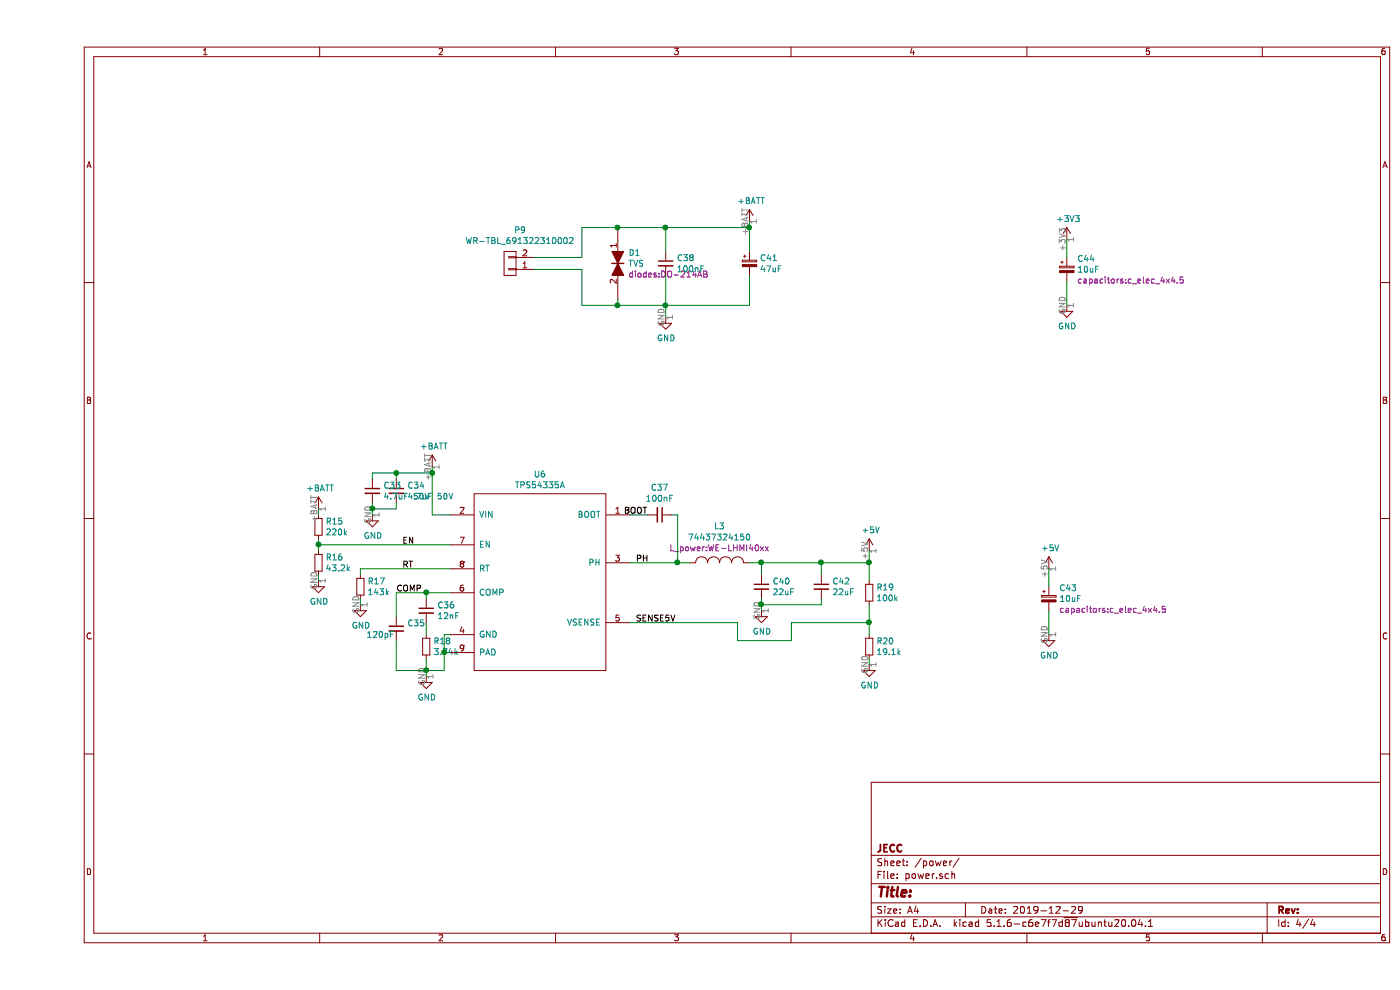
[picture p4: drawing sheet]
EESchema Schematic File Version 4
EELAYER 30 0
EELAYER END
$Descr A4 11693 8268
encoding utf-8
Sheet 4 4
Title ""
Date "2019-12-29"
Rev ""
Comp "JECC"
Comment1 ""
Comment2 ""
Comment3 ""
Comment4 ""
$EndDescr
$Comp
L devices:C_0603 C12
U 1 1
P 5250 2200
AR Path="/5F5F9720/5ED3911A" Ref="C12"  Part="1" 
AR Path="/5F5F9C85/5ED3911A" Ref="C?"  Part="1" 
AR Path="/600B38DA/5ED3911A" Ref="C38"  Part="1" 
F 0 "C38" H 5342 2246 50  0000 L CNN
F 1 "100nF" H 5342 2155 50  0000 L CNN
F 2 "capacitors:C_1206" H 5250 2050 50  0001 C CNN
F 3 "" H 5250 2200 50  0000 C CNN
	1    5250 2200
	1    0    0    -1  
$EndComp
Wire Wire Line
	4550 1900 4550 2150
Wire Wire Line
	4550 2250 4550 2550
Wire Wire Line
	5250 2100 5250 1900
Connection ~ 5250 1900
$Comp
L power-supply:+BATT #PWR0128
U 1 1
P 5950 1850
AR Path="/5F5F9720/5ED5D5AA" Ref="#PWR0128"  Part="1" 
AR Path="/5F5F9C85/5ED5D5AA" Ref="#PWR?"  Part="1" 
AR Path="/600B38DA/5ED5D5AA" Ref="#PWR0166"  Part="1" 
F 0 "#PWR0166" H 5950 1700 50  0001 C CNN
F 1 "+BATT" H 5965 2023 50  0000 C CNN
F 2 "" H 5950 1850 50  0000 C CNN
F 3 "" H 5950 1850 50  0000 C CNN
	1    5950 1850
	1    0    0    -1  
$EndComp
Wire Wire Line
	5250 2650 5250 2550
$Comp
L voltage-regulators:TPS54335A U4
U 1 1
P 4200 4800
AR Path="/5F5F9720/5EDCA4F6" Ref="U4"  Part="1" 
AR Path="/5F5F9C85/5EDCA4F6" Ref="U?"  Part="1" 
AR Path="/600B38DA/5EDCA4F6" Ref="U6"  Part="1" 
F 0 "U6" H 4200 5640 50  0000 C CNN
F 1 "TPS54335A" H 4200 5549 50  0000 C CNN
F 2 "SOIC:SOIC-8-1EP_3.9x4.9mm_Pitch1.27mm" H 4100 4700 50  0001 C CNN
F 3 "" H 4200 4800 50  0001 C CNN
	1    4200 4800
	1    0    0    -1  
$EndComp
Wire Wire Line
	3450 4300 3300 4300
$Comp
L devices:C_1206 C9
U 1 1
P 3000 4100
AR Path="/5F5F9720/5EDCC31F" Ref="C9"  Part="1" 
AR Path="/5F5F9C85/5EDCC31F" Ref="C?"  Part="1" 
AR Path="/600B38DA/5EDCC31F" Ref="C34"  Part="1" 
F 0 "C34" H 3092 4146 50  0000 L CNN
F 1 "4.7uF 50V" H 3092 4055 50  0000 L CNN
F 2 "capacitors:C_1206" H 3000 3950 50  0001 C CNN
F 3 "" H 3000 4100 50  0000 C CNN
	1    3000 4100
	1    0    0    -1  
$EndComp
Wire Wire Line
	2800 3950 3000 3950
$Comp
L devices:C_1206 C8
U 1 1
P 2800 4100
AR Path="/5F5F9720/5EDCD909" Ref="C8"  Part="1" 
AR Path="/5F5F9C85/5EDCD909" Ref="C?"  Part="1" 
AR Path="/600B38DA/5EDCD909" Ref="C33"  Part="1" 
F 0 "C33" H 2892 4146 50  0000 L CNN
F 1 "4.7uF 50V" H 2892 4055 50  0000 L CNN
F 2 "capacitors:C_1206" H 2800 3950 50  0001 C CNN
F 3 "" H 2800 4100 50  0000 C CNN
	1    2800 4100
	1    0    0    -1  
$EndComp
Wire Wire Line
	2800 4000 2800 3950
Wire Wire Line
	3000 4000 3000 3950
Connection ~ 3000 3950
Wire Wire Line
	3000 3950 3300 3950
Wire Wire Line
	2800 4200 2800 4250
Wire Wire Line
	2800 4250 3000 4250
Wire Wire Line
	3000 4250 3000 4200
Wire Wire Line
	2800 4250 2800 4300
Connection ~ 2800 4250
$Comp
L power-supply:GND #PWR0129
U 1 1
P 2800 4300
AR Path="/5F5F9720/5EDD00B0" Ref="#PWR0129"  Part="1" 
AR Path="/5F5F9C85/5EDD00B0" Ref="#PWR?"  Part="1" 
AR Path="/600B38DA/5EDD00B0" Ref="#PWR0167"  Part="1" 
F 0 "#PWR0167" H 2800 4050 50  0001 C CNN
F 1 "GND" H 2805 4127 50  0000 C CNN
F 2 "" H 2800 4300 50  0000 C CNN
F 3 "" H 2800 4300 50  0000 C CNN
	1    2800 4300
	1    0    0    -1  
$EndComp
Connection ~ 3300 3950
Wire Wire Line
	3300 3950 3300 3900
Wire Wire Line
	3300 3950 3300 4300
$Comp
L power-supply:+BATT #PWR0130
U 1 1
P 3300 3900
AR Path="/5F5F9720/5EDD1FFB" Ref="#PWR0130"  Part="1" 
AR Path="/5F5F9C85/5EDD1FFB" Ref="#PWR?"  Part="1" 
AR Path="/600B38DA/5EDD1FFB" Ref="#PWR0168"  Part="1" 
F 0 "#PWR0168" H 3300 3750 50  0001 C CNN
F 1 "+BATT" H 3315 4073 50  0000 C CNN
F 2 "" H 3300 3900 50  0000 C CNN
F 3 "" H 3300 3900 50  0000 C CNN
	1    3300 3900
	1    0    0    -1  
$EndComp
Wire Wire Line
	3450 4550 2350 4550
Wire Wire Line
	2350 4550 2350 4500
Wire Wire Line
	2350 4550 2350 4600
Connection ~ 2350 4550
$Comp
L devices:R_0603 R16
U 1 1
P 2350 4400
AR Path="/5F5F9720/5EDD3F74" Ref="R16"  Part="1" 
AR Path="/5F5F9C85/5EDD3F74" Ref="R?"  Part="1" 
AR Path="/600B38DA/5EDD3F74" Ref="R15"  Part="1" 
F 0 "R15" H 2409 4446 50  0000 L CNN
F 1 "220k" H 2409 4355 50  0000 L CNN
F 2 "resistors:R_0603" H 2350 4250 50  0001 C CNN
F 3 "" H 2350 4400 50  0000 C CNN
	1    2350 4400
	1    0    0    -1  
$EndComp
$Comp
L devices:R_0603 R17
U 1 1
P 2350 4700
AR Path="/5F5F9720/5EDD4333" Ref="R17"  Part="1" 
AR Path="/5F5F9C85/5EDD4333" Ref="R?"  Part="1" 
AR Path="/600B38DA/5EDD4333" Ref="R16"  Part="1" 
F 0 "R16" H 2409 4746 50  0000 L CNN
F 1 "43.2k" H 2409 4655 50  0000 L CNN
F 2 "resistors:R_0603" H 2350 4550 50  0001 C CNN
F 3 "" H 2350 4700 50  0000 C CNN
	1    2350 4700
	1    0    0    -1  
$EndComp
$Comp
L power-supply:+BATT #PWR0131
U 1 1
P 2350 4250
AR Path="/5F5F9720/5EDD7C1A" Ref="#PWR0131"  Part="1" 
AR Path="/5F5F9C85/5EDD7C1A" Ref="#PWR?"  Part="1" 
AR Path="/600B38DA/5EDD7C1A" Ref="#PWR0169"  Part="1" 
F 0 "#PWR0169" H 2350 4100 50  0001 C CNN
F 1 "+BATT" H 2365 4423 50  0000 C CNN
F 2 "" H 2350 4250 50  0000 C CNN
F 3 "" H 2350 4250 50  0000 C CNN
	1    2350 4250
	1    0    0    -1  
$EndComp
$Comp
L power-supply:GND #PWR0132
U 1 1
P 2350 4850
AR Path="/5F5F9720/5EDD7ECB" Ref="#PWR0132"  Part="1" 
AR Path="/5F5F9C85/5EDD7ECB" Ref="#PWR?"  Part="1" 
AR Path="/600B38DA/5EDD7ECB" Ref="#PWR0170"  Part="1" 
F 0 "#PWR0170" H 2350 4600 50  0001 C CNN
F 1 "GND" H 2355 4677 50  0000 C CNN
F 2 "" H 2350 4850 50  0000 C CNN
F 3 "" H 2350 4850 50  0000 C CNN
	1    2350 4850
	1    0    0    -1  
$EndComp
Wire Wire Line
	2350 4250 2350 4300
Wire Wire Line
	2350 4800 2350 4850
Wire Wire Line
	3450 4750 2700 4750
Wire Wire Line
	2700 4750 2700 4800
Text Label 3050 4550 0    50   ~ 0
EN
$Comp
L devices:R_0603 R18
U 1 1
P 2700 4900
AR Path="/5F5F9720/5EDDAA24" Ref="R18"  Part="1" 
AR Path="/5F5F9C85/5EDDAA24" Ref="R?"  Part="1" 
AR Path="/600B38DA/5EDDAA24" Ref="R17"  Part="1" 
F 0 "R17" H 2759 4946 50  0000 L CNN
F 1 "143k" H 2759 4855 50  0000 L CNN
F 2 "resistors:R_0603" H 2700 4750 50  0001 C CNN
F 3 "" H 2700 4900 50  0000 C CNN
	1    2700 4900
	1    0    0    -1  
$EndComp
$Comp
L power-supply:GND #PWR0133
U 1 1
P 2700 5050
AR Path="/5F5F9720/5EDDAE67" Ref="#PWR0133"  Part="1" 
AR Path="/5F5F9C85/5EDDAE67" Ref="#PWR?"  Part="1" 
AR Path="/600B38DA/5EDDAE67" Ref="#PWR0171"  Part="1" 
F 0 "#PWR0171" H 2700 4800 50  0001 C CNN
F 1 "GND" H 2705 4877 50  0000 C CNN
F 2 "" H 2700 5050 50  0000 C CNN
F 3 "" H 2700 5050 50  0000 C CNN
	1    2700 5050
	1    0    0    -1  
$EndComp
Wire Wire Line
	2700 5050 2700 5000
$Comp
L devices:C_0603 C11
U 1 1
P 3250 5100
AR Path="/5F5F9720/5EDDC5EE" Ref="C11"  Part="1" 
AR Path="/5F5F9C85/5EDDC5EE" Ref="C?"  Part="1" 
AR Path="/600B38DA/5EDDC5EE" Ref="C36"  Part="1" 
F 0 "C36" H 3342 5146 50  0000 L CNN
F 1 "12nF" H 3342 5055 50  0000 L CNN
F 2 "capacitors:C_0603" H 3250 4950 50  0001 C CNN
F 3 "" H 3250 5100 50  0000 C CNN
	1    3250 5100
	1    0    0    -1  
$EndComp
$Comp
L devices:C_0603 C10
U 1 1
P 3000 5250
AR Path="/5F5F9720/5EDDCBDA" Ref="C10"  Part="1" 
AR Path="/5F5F9C85/5EDDCBDA" Ref="C?"  Part="1" 
AR Path="/600B38DA/5EDDCBDA" Ref="C35"  Part="1" 
F 0 "C35" H 3092 5296 50  0000 L CNN
F 1 "120pF" H 2750 5200 50  0000 L CNN
F 2 "capacitors:C_0603" H 3000 5100 50  0001 C CNN
F 3 "" H 3000 5250 50  0000 C CNN
	1    3000 5250
	1    0    0    -1  
$EndComp
$Comp
L devices:R_0603 R19
U 1 1
P 3250 5400
AR Path="/5F5F9720/5EDDD09D" Ref="R19"  Part="1" 
AR Path="/5F5F9C85/5EDDD09D" Ref="R?"  Part="1" 
AR Path="/600B38DA/5EDDD09D" Ref="R18"  Part="1" 
F 0 "R18" H 3309 5446 50  0000 L CNN
F 1 "3.74k" H 3309 5355 50  0000 L CNN
F 2 "resistors:R_0603" H 3250 5250 50  0001 C CNN
F 3 "" H 3250 5400 50  0000 C CNN
	1    3250 5400
	1    0    0    -1  
$EndComp
$Comp
L power-supply:GND #PWR0134
U 1 1
P 3250 5650
AR Path="/5F5F9720/5EDDD61E" Ref="#PWR0134"  Part="1" 
AR Path="/5F5F9C85/5EDDD61E" Ref="#PWR?"  Part="1" 
AR Path="/600B38DA/5EDDD61E" Ref="#PWR0172"  Part="1" 
F 0 "#PWR0172" H 3250 5400 50  0001 C CNN
F 1 "GND" H 3255 5477 50  0000 C CNN
F 2 "" H 3250 5650 50  0000 C CNN
F 3 "" H 3250 5650 50  0000 C CNN
	1    3250 5650
	1    0    0    -1  
$EndComp
Wire Wire Line
	3450 4950 3250 4950
Wire Wire Line
	3000 4950 3000 5150
Wire Wire Line
	3250 5000 3250 4950
Connection ~ 3250 4950
Wire Wire Line
	3250 4950 3000 4950
Wire Wire Line
	3250 5200 3250 5300
Wire Wire Line
	3000 5350 3000 5600
Wire Wire Line
	3000 5600 3250 5600
Wire Wire Line
	3400 5600 3400 5450
Wire Wire Line
	3400 5300 3450 5300
Wire Wire Line
	3450 5450 3400 5450
Connection ~ 3400 5450
Wire Wire Line
	3400 5450 3400 5300
Wire Wire Line
	3250 5500 3250 5600
Connection ~ 3250 5600
Wire Wire Line
	3250 5600 3400 5600
Wire Wire Line
	3250 5600 3250 5650
Text Label 3050 4750 0    50   ~ 0
RT
Text Label 3000 4950 0    50   ~ 0
COMP
$Comp
L devices:C_0603 C16
U 1 1
P 5200 4300
AR Path="/5F5F9720/5EDE7565" Ref="C16"  Part="1" 
AR Path="/5F5F9C85/5EDE7565" Ref="C?"  Part="1" 
AR Path="/600B38DA/5EDE7565" Ref="C37"  Part="1" 
F 0 "C37" V 4971 4300 50  0000 C CNN
F 1 "100nF" V 5062 4300 50  0000 C CNN
F 2 "capacitors:C_0603" H 5200 4150 50  0001 C CNN
F 3 "" H 5200 4300 50  0000 C CNN
	1    5200 4300
	0    1    1    0   
$EndComp
$Comp
L devices:C_1206 C19
U 1 1
P 6050 4900
AR Path="/5F5F9720/5EDE7C21" Ref="C19"  Part="1" 
AR Path="/5F5F9C85/5EDE7C21" Ref="C?"  Part="1" 
AR Path="/600B38DA/5EDE7C21" Ref="C40"  Part="1" 
F 0 "C40" H 6142 4946 50  0000 L CNN
F 1 "22uF" H 6142 4855 50  0000 L CNN
F 2 "capacitors:C_1206" H 6050 4750 50  0001 C CNN
F 3 "" H 6050 4900 50  0000 C CNN
	1    6050 4900
	1    0    0    -1  
$EndComp
$Comp
L devices:C_1206 C20
U 1 1
P 6550 4900
AR Path="/5F5F9720/5EDE81BD" Ref="C20"  Part="1" 
AR Path="/5F5F9C85/5EDE81BD" Ref="C?"  Part="1" 
AR Path="/600B38DA/5EDE81BD" Ref="C42"  Part="1" 
F 0 "C42" H 6642 4946 50  0000 L CNN
F 1 "22uF" H 6642 4855 50  0000 L CNN
F 2 "capacitors:C_1206" H 6550 4750 50  0001 C CNN
F 3 "" H 6550 4900 50  0000 C CNN
	1    6550 4900
	1    0    0    -1  
$EndComp
$Comp
L L_power:74437346100 L1
U 1 1
P 5700 4700
AR Path="/5F5F9720/5EDEACA6" Ref="L1"  Part="1" 
AR Path="/5F5F9C85/5EDEACA6" Ref="L?"  Part="1" 
AR Path="/600B38DA/5EDEACA6" Ref="L3"  Part="1" 
F 0 "L3" H 5700 5005 50  0000 C CNN
F 1 "74437324150" H 5700 4914 50  0000 C CNN
F 2 "L_power:WE-LHMI40xx" H 5700 4823 50  0000 C CNN
F 3 "" H 5700 4700 50  0000 C CNN
	1    5700 4700
	1    0    0    -1  
$EndComp
Wire Wire Line
	4950 4300 5100 4300
Wire Wire Line
	5300 4300 5350 4300
Wire Wire Line
	5350 4300 5350 4700
Wire Wire Line
	5350 4700 5450 4700
Wire Wire Line
	4950 4700 5350 4700
Connection ~ 5350 4700
Wire Wire Line
	5950 4700 6050 4700
Wire Wire Line
	6050 4800 6050 4700
Connection ~ 6050 4700
Wire Wire Line
	6050 4700 6550 4700
Wire Wire Line
	6550 4800 6550 4700
Connection ~ 6550 4700
Wire Wire Line
	6550 4700 6950 4700
Wire Wire Line
	6050 5000 6050 5050
Wire Wire Line
	6050 5050 6550 5050
Wire Wire Line
	6550 5050 6550 5000
Wire Wire Line
	6050 5050 6050 5100
Connection ~ 6050 5050
$Comp
L power-supply:GND #PWR0135
U 1 1
P 6050 5100
AR Path="/5F5F9720/5EDFB36D" Ref="#PWR0135"  Part="1" 
AR Path="/5F5F9C85/5EDFB36D" Ref="#PWR?"  Part="1" 
AR Path="/600B38DA/5EDFB36D" Ref="#PWR0173"  Part="1" 
F 0 "#PWR0173" H 6050 4850 50  0001 C CNN
F 1 "GND" H 6055 4927 50  0000 C CNN
F 2 "" H 6050 5100 50  0000 C CNN
F 3 "" H 6050 5100 50  0000 C CNN
	1    6050 5100
	1    0    0    -1  
$EndComp
Wire Wire Line
	6950 4600 6950 4700
Connection ~ 6950 4700
Wire Wire Line
	6950 4700 6950 4850
$Comp
L power-supply:+5V #PWR0136
U 1 1
P 6950 4600
AR Path="/5F5F9720/5EDFD5F4" Ref="#PWR0136"  Part="1" 
AR Path="/5F5F9C85/5EDFD5F4" Ref="#PWR?"  Part="1" 
AR Path="/600B38DA/5EDFD5F4" Ref="#PWR0174"  Part="1" 
F 0 "#PWR0174" H 6950 4450 50  0001 C CNN
F 1 "+5V" H 6965 4773 50  0000 C CNN
F 2 "" H 6950 4600 50  0000 C CNN
F 3 "" H 6950 4600 50  0000 C CNN
	1    6950 4600
	1    0    0    -1  
$EndComp
$Comp
L devices:R_0603 R21
U 1 1
P 6950 4950
AR Path="/5F5F9720/5EDFD987" Ref="R21"  Part="1" 
AR Path="/5F5F9C85/5EDFD987" Ref="R?"  Part="1" 
AR Path="/600B38DA/5EDFD987" Ref="R19"  Part="1" 
F 0 "R19" H 7009 4996 50  0000 L CNN
F 1 "100k" H 7009 4905 50  0000 L CNN
F 2 "resistors:R_0603" H 6950 4800 50  0001 C CNN
F 3 "" H 6950 4950 50  0000 C CNN
	1    6950 4950
	1    0    0    -1  
$EndComp
$Comp
L devices:R_0603 R22
U 1 1
P 6950 5400
AR Path="/5F5F9720/5EDFDF17" Ref="R22"  Part="1" 
AR Path="/5F5F9C85/5EDFDF17" Ref="R?"  Part="1" 
AR Path="/600B38DA/5EDFDF17" Ref="R20"  Part="1" 
F 0 "R20" H 7009 5446 50  0000 L CNN
F 1 "19.1k" H 7009 5355 50  0000 L CNN
F 2 "resistors:R_0603" H 6950 5250 50  0001 C CNN
F 3 "" H 6950 5400 50  0000 C CNN
	1    6950 5400
	1    0    0    -1  
$EndComp
Wire Wire Line
	6950 5050 6950 5200
Wire Wire Line
	4950 5200 5850 5200
Wire Wire Line
	5850 5200 5850 5350
Wire Wire Line
	5850 5350 6300 5350
Wire Wire Line
	6300 5350 6300 5200
Wire Wire Line
	6300 5200 6950 5200
Connection ~ 6950 5200
Wire Wire Line
	6950 5200 6950 5300
Wire Wire Line
	6950 5500 6950 5550
$Comp
L power-supply:GND #PWR0137
U 1 1
P 6950 5550
AR Path="/5F5F9720/5EE04652" Ref="#PWR0137"  Part="1" 
AR Path="/5F5F9C85/5EE04652" Ref="#PWR?"  Part="1" 
AR Path="/600B38DA/5EE04652" Ref="#PWR0175"  Part="1" 
F 0 "#PWR0175" H 6950 5300 50  0001 C CNN
F 1 "GND" H 6955 5377 50  0000 C CNN
F 2 "" H 6950 5550 50  0000 C CNN
F 3 "" H 6950 5550 50  0000 C CNN
	1    6950 5550
	1    0    0    -1  
$EndComp
Text Label 4900 4300 0    50   ~ 0
BOOT
Text Label 5000 4700 0    50   ~ 0
PH
Text Label 5000 5200 0    50   ~ 0
SENSE5V
Wire Wire Line
	5250 2300 5250 2550
Connection ~ 5250 2550
$Comp
L power-supply:GND #PWR0141
U 1 1
P 5250 2650
AR Path="/5F5F9720/5EE99C6D" Ref="#PWR0141"  Part="1" 
AR Path="/5F5F9C85/5EE99C6D" Ref="#PWR?"  Part="1" 
AR Path="/600B38DA/5EE99C6D" Ref="#PWR0176"  Part="1" 
F 0 "#PWR0176" H 5250 2400 50  0001 C CNN
F 1 "GND" H 5255 2477 50  0000 C CNN
F 2 "" H 5250 2650 50  0000 C CNN
F 3 "" H 5250 2650 50  0000 C CNN
	1    5250 2650
	1    0    0    -1  
$EndComp
$Comp
L devices:CP_Small C41
U 1 1
P 5950 2200
F 0 "C41" H 6038 2246 50  0000 L CNN
F 1 "47uF" H 6038 2155 50  0000 L CNN
F 2 "capacitors:TantalC_SizeD_EIA-7343_Wave" H 5950 2200 50  0001 C CNN
F 3 "" H 5950 2200 50  0000 C CNN
	1    5950 2200
	1    0    0    -1  
$EndComp
Wire Wire Line
	5950 1900 5950 2100
Wire Wire Line
	5950 2550 5950 2300
Wire Wire Line
	4150 2250 4550 2250
Wire Wire Line
	4550 2150 4150 2150
$Comp
L mechanical-connectors:WR-TBL_691313710002 P5
U 1 1
P 3950 2200
AR Path="/5F5F9720/5ED2F897" Ref="P5"  Part="1" 
AR Path="/5F5F9C85/5ED2F897" Ref="P?"  Part="1" 
AR Path="/600B38DA/5ED2F897" Ref="P9"  Part="1" 
F 0 "P9" H 3867 1925 50  0000 C CNN
F 1 "WR-TBL_691322310002" H 3867 2016 50  0000 C CNN
F 2 "CON_wuerth:WR-TBL_691322310002" H 3850 2250 50  0001 C CNN
F 3 "" H 3950 2200 50  0000 C CNN
	1    3950 2200
	-1   0    0    1   
$EndComp
Wire Wire Line
	5950 1900 5950 1850
Connection ~ 5950 1900
Wire Wire Line
	4550 2550 4850 2550
Wire Wire Line
	4550 1900 4850 1900
Wire Wire Line
	5250 1900 5950 1900
Wire Wire Line
	5250 2550 5950 2550
$Comp
L devices:CP_Small C43
U 1 1
P 8450 5000
F 0 "C43" H 8538 5091 50  0000 L CNN
F 1 "10uF" H 8538 5000 50  0000 L CNN
F 2 "capacitors:c_elec_4x4.5" H 8538 4909 50  0000 L CNN
F 3 "" H 8450 5000 50  0000 C CNN
	1    8450 5000
	1    0    0    -1  
$EndComp
$Comp
L power-supply:+5V #PWR?
U 1 1
P 8450 4750
AR Path="/5F5F9720/5FD8C472" Ref="#PWR?"  Part="1" 
AR Path="/5F5F9C85/5FD8C472" Ref="#PWR?"  Part="1" 
AR Path="/600B38DA/5FD8C472" Ref="#PWR0180"  Part="1" 
F 0 "#PWR0180" H 8450 4600 50  0001 C CNN
F 1 "+5V" H 8465 4923 50  0000 C CNN
F 2 "" H 8450 4750 50  0000 C CNN
F 3 "" H 8450 4750 50  0000 C CNN
	1    8450 4750
	1    0    0    -1  
$EndComp
$Comp
L power-supply:GND #PWR?
U 1 1
P 8450 5300
AR Path="/5F5F9720/5FD8DB24" Ref="#PWR?"  Part="1" 
AR Path="/5F5F9C85/5FD8DB24" Ref="#PWR?"  Part="1" 
AR Path="/600B38DA/5FD8DB24" Ref="#PWR0181"  Part="1" 
F 0 "#PWR0181" H 8450 5050 50  0001 C CNN
F 1 "GND" H 8455 5127 50  0000 C CNN
F 2 "" H 8450 5300 50  0000 C CNN
F 3 "" H 8450 5300 50  0000 C CNN
	1    8450 5300
	1    0    0    -1  
$EndComp
Wire Wire Line
	8450 4900 8450 4750
Wire Wire Line
	8450 5100 8450 5300
$Comp
L devices:CP_Small C44
U 1 1
P 8600 2250
F 0 "C44" H 8688 2341 50  0000 L CNN
F 1 "10uF" H 8688 2250 50  0000 L CNN
F 2 "capacitors:c_elec_4x4.5" H 8688 2159 50  0000 L CNN
F 3 "" H 8600 2250 50  0000 C CNN
	1    8600 2250
	1    0    0    -1  
$EndComp
$Comp
L power-supply:GND #PWR?
U 1 1
P 8600 2550
AR Path="/5F5F9720/5FD9386C" Ref="#PWR?"  Part="1" 
AR Path="/5F5F9C85/5FD9386C" Ref="#PWR?"  Part="1" 
AR Path="/600B38DA/5FD9386C" Ref="#PWR0182"  Part="1" 
F 0 "#PWR0182" H 8600 2300 50  0001 C CNN
F 1 "GND" H 8605 2377 50  0000 C CNN
F 2 "" H 8600 2550 50  0000 C CNN
F 3 "" H 8600 2550 50  0000 C CNN
	1    8600 2550
	1    0    0    -1  
$EndComp
Wire Wire Line
	8600 2150 8600 2000
Wire Wire Line
	8600 2350 8600 2550
$Comp
L power-supply:+3V3 #PWR0183
U 1 1
P 8600 2000
F 0 "#PWR0183" H 8600 1850 50  0001 C CNN
F 1 "+3V3" H 8615 2173 50  0000 C CNN
F 2 "" H 8600 2000 50  0000 C CNN
F 3 "" H 8600 2000 50  0000 C CNN
	1    8600 2000
	1    0    0    -1  
$EndComp
$Comp
L devices:TVS D1
U 1 1
P 4850 2200
F 0 "D1" V 4759 2288 50  0000 L CNN
F 1 "TVS" V 4850 2288 50  0000 L CNN
F 2 "diodes:DO-214AB" V 4941 2288 50  0000 L CNN
F 3 "" H 4850 2200 50  0000 C CNN
	1    4850 2200
	0    1    1    0   
$EndComp
Connection ~ 4850 1900
Wire Wire Line
	4850 1900 5250 1900
Wire Wire Line
	4850 2500 4850 2550
Connection ~ 4850 2550
Wire Wire Line
	4850 2550 5250 2550
$EndSCHEMATC
